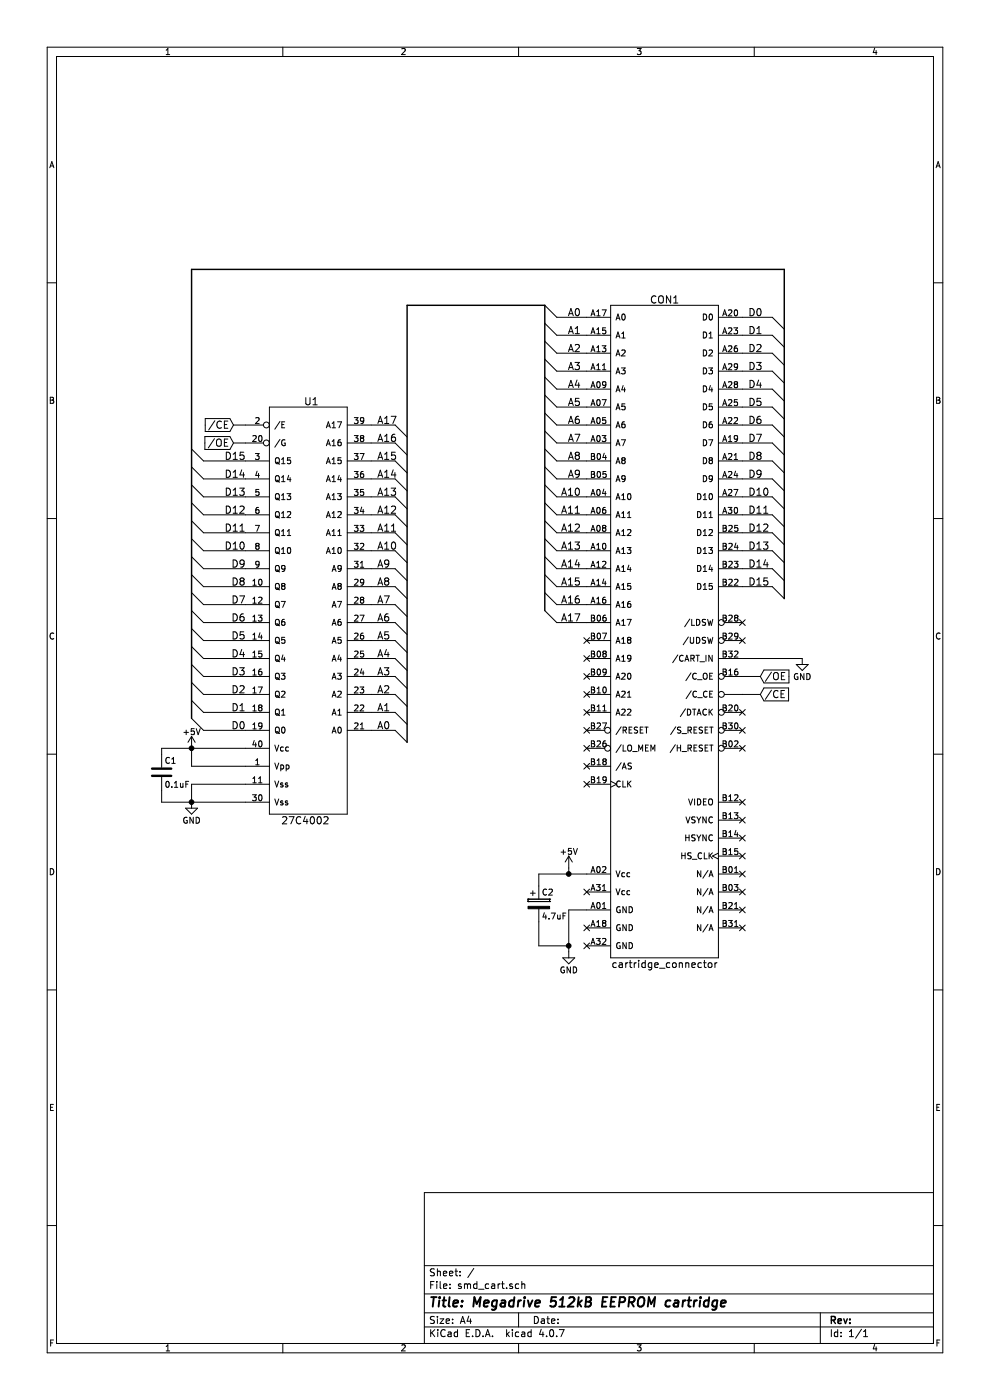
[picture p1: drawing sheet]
EESchema Schematic File Version 2
LIBS:power
LIBS:device
LIBS:transistors
LIBS:conn
LIBS:linear
LIBS:regul
LIBS:74xx
LIBS:cmos4000
LIBS:adc-dac
LIBS:memory
LIBS:xilinx
LIBS:microcontrollers
LIBS:dsp
LIBS:microchip
LIBS:analog_switches
LIBS:motorola
LIBS:texas
LIBS:intel
LIBS:audio
LIBS:interface
LIBS:digital-audio
LIBS:philips
LIBS:display
LIBS:cypress
LIBS:siliconi
LIBS:opto
LIBS:atmel
LIBS:contrib
LIBS:valves
LIBS:megadrive
LIBS:smd_cart-cache
EELAYER 25 0
EELAYER END
$Descr A4 8268 11693 portrait
encoding utf-8
Sheet 1 1
Title "Megadrive 512kB EEPROM cartridge"
Date ""
Rev ""
Comp ""
Comment1 ""
Comment2 ""
Comment3 ""
Comment4 ""
$EndDescr
Entry Wire Line
	3300 3550 3400 3650
Entry Wire Line
	3300 3700 3400 3800
Entry Wire Line
	3300 3850 3400 3950
Entry Wire Line
	3300 4000 3400 4100
Entry Wire Line
	3300 4150 3400 4250
Entry Wire Line
	3300 4300 3400 4400
Entry Wire Line
	3300 4450 3400 4550
Entry Wire Line
	3300 4600 3400 4700
Entry Wire Line
	3300 4750 3400 4850
Entry Wire Line
	3300 4900 3400 5000
Entry Wire Line
	3300 5050 3400 5150
Entry Wire Line
	3300 5200 3400 5300
Entry Wire Line
	3300 5350 3400 5450
Entry Wire Line
	3300 5500 3400 5600
Entry Wire Line
	3300 5650 3400 5750
Entry Wire Line
	3300 5800 3400 5900
Entry Wire Line
	3300 5950 3400 6050
Entry Wire Line
	3300 6100 3400 6200
Entry Wire Line
	4550 2550 4650 2650
Entry Wire Line
	4550 5100 4650 5200
Entry Wire Line
	4550 4950 4650 5050
Entry Wire Line
	4550 4800 4650 4900
Entry Wire Line
	4550 4650 4650 4750
Entry Wire Line
	4550 4500 4650 4600
Entry Wire Line
	4550 4350 4650 4450
Entry Wire Line
	4550 4200 4650 4300
Entry Wire Line
	4550 4050 4650 4150
Entry Wire Line
	4550 3900 4650 4000
Entry Wire Line
	4550 3750 4650 3850
Entry Wire Line
	4550 3600 4650 3700
Entry Wire Line
	4550 3450 4650 3550
Entry Wire Line
	4550 3300 4650 3400
Entry Wire Line
	4550 3150 4650 3250
Entry Wire Line
	4550 3000 4650 3100
Entry Wire Line
	4550 2850 4650 2950
Entry Wire Line
	4550 2700 4650 2800
Entry Wire Line
	6450 4900 6550 5000
Entry Wire Line
	6450 4750 6550 4850
Entry Wire Line
	6450 4600 6550 4700
Entry Wire Line
	6450 4450 6550 4550
Entry Wire Line
	6450 4300 6550 4400
Entry Wire Line
	6450 4150 6550 4250
Entry Wire Line
	6450 4000 6550 4100
Entry Wire Line
	6450 3850 6550 3950
Entry Wire Line
	6450 3700 6550 3800
Entry Wire Line
	6450 3550 6550 3650
Entry Wire Line
	6450 3400 6550 3500
Entry Wire Line
	6450 3250 6550 3350
Entry Wire Line
	6450 3100 6550 3200
Entry Wire Line
	6450 2950 6550 3050
Entry Wire Line
	6450 2800 6550 2900
Entry Wire Line
	6450 2650 6550 2750
Entry Wire Line
	1600 6000 1700 6100
Entry Wire Line
	1600 5850 1700 5950
Entry Wire Line
	1600 5700 1700 5800
Entry Wire Line
	1600 5550 1700 5650
Entry Wire Line
	1600 5400 1700 5500
Entry Wire Line
	1600 5250 1700 5350
Entry Wire Line
	1600 5100 1700 5200
Entry Wire Line
	1600 4950 1700 5050
Entry Wire Line
	1600 4800 1700 4900
Entry Wire Line
	1600 4650 1700 4750
Entry Wire Line
	1600 4500 1700 4600
Entry Wire Line
	1600 4350 1700 4450
Entry Wire Line
	1600 4200 1700 4300
Entry Wire Line
	1600 4050 1700 4150
Entry Wire Line
	1600 3900 1700 4000
Entry Wire Line
	1600 3750 1700 3850
NoConn ~ 4900 5350
NoConn ~ 4900 5500
NoConn ~ 4900 5650
NoConn ~ 4900 5800
NoConn ~ 4900 5950
$Comp
L GND #PWR01
U 1 1
P 4750 7950
F 0 "#PWR01" H 4750 7700 50  0001 C CNN
F 1 "GND" H 4750 7800 50  0000 C CNN
F 2 "" H 4750 7950 50  0001 C CNN
F 3 "" H 4750 7950 50  0001 C CNN
	1    4750 7950
	1    0    0    -1  
$EndComp
$Comp
L GND #PWR02
U 1 1
P 1600 6700
F 0 "#PWR02" H 1600 6450 50  0001 C CNN
F 1 "GND" H 1600 6550 50  0000 C CNN
F 2 "" H 1600 6700 50  0001 C CNN
F 3 "" H 1600 6700 50  0001 C CNN
	1    1600 6700
	1    0    0    -1  
$EndComp
$Comp
L +5V #PWR03
U 1 1
P 1600 6250
F 0 "#PWR03" H 1600 6100 50  0001 C CNN
F 1 "+5V" H 1600 6390 50  0000 C CNN
F 2 "" H 1600 6250 50  0001 C CNN
F 3 "" H 1600 6250 50  0001 C CNN
	1    1600 6250
	1    0    0    -1  
$EndComp
$Comp
L +5V #PWR04
U 1 1
P 4750 7250
F 0 "#PWR04" H 4750 7100 50  0001 C CNN
F 1 "+5V" H 4750 7390 50  0000 C CNN
F 2 "" H 4750 7250 50  0001 C CNN
F 3 "" H 4750 7250 50  0001 C CNN
	1    4750 7250
	1    0    0    -1  
$EndComp
$Comp
L CP C2
U 1 1
P 4500 7550
F 0 "C2" H 4525 7650 50  0000 L CNN
F 1 "4.7uF" H 4525 7450 50  0000 L CNN
F 2 "Capacitors_ThroughHole:CP_Radial_D4.0mm_P1.50mm" H 4538 7400 50  0001 C CNN
F 3 "" H 4500 7550 50  0001 C CNN
	1    4500 7550
	1    0    0    -1  
$EndComp
$Comp
L C C1
U 1 1
P 1350 6450
F 0 "C1" H 1375 6550 50  0000 L CNN
F 1 "0.1uF" H 1375 6350 50  0000 L CNN
F 2 "Capacitors_SMD:C_0805_HandSoldering" H 1388 6300 50  0001 C CNN
F 3 "" H 1350 6450 50  0001 C CNN
	1    1350 6450
	1    0    0    -1  
$EndComp
Text GLabel 6350 5650 2    60   Input ~ 0
/OE
Text GLabel 1950 3700 0    60   Input ~ 0
/OE
Wire Bus Line
	3400 2550 3400 6200
Wire Bus Line
	4550 2550 3400 2550
Wire Bus Line
	4550 2550 4550 5100
Wire Bus Line
	6550 2250 6550 5000
Wire Bus Line
	6550 2250 1600 2250
Wire Bus Line
	1600 2250 1600 6000
Wire Wire Line
	3100 3550 3300 3550
Wire Wire Line
	3100 3700 3300 3700
Wire Wire Line
	3100 3850 3300 3850
Wire Wire Line
	3100 4000 3300 4000
Wire Wire Line
	3100 4150 3300 4150
Wire Wire Line
	3100 4300 3300 4300
Wire Wire Line
	3100 4450 3300 4450
Wire Wire Line
	3100 4600 3300 4600
Wire Wire Line
	3100 4750 3300 4750
Wire Wire Line
	3100 4900 3300 4900
Wire Wire Line
	3100 5050 3300 5050
Wire Wire Line
	3100 5200 3300 5200
Wire Wire Line
	3100 5350 3300 5350
Wire Wire Line
	3100 5500 3300 5500
Wire Wire Line
	3100 5650 3300 5650
Wire Wire Line
	3100 5800 3300 5800
Wire Wire Line
	3100 5950 3300 5950
Wire Wire Line
	3100 6100 3300 6100
Wire Wire Line
	1700 6100 2050 6100
Wire Wire Line
	1700 5950 2050 5950
Wire Wire Line
	1700 5800 2050 5800
Wire Wire Line
	1700 5650 2050 5650
Wire Wire Line
	1700 5500 2050 5500
Wire Wire Line
	1700 5350 2050 5350
Wire Wire Line
	1700 5200 2050 5200
Wire Wire Line
	1700 5050 2050 5050
Wire Wire Line
	1700 4900 2050 4900
Wire Wire Line
	1700 4750 2050 4750
Wire Wire Line
	1700 4600 2050 4600
Wire Wire Line
	1700 4450 2050 4450
Wire Wire Line
	1700 4300 2050 4300
Wire Wire Line
	1700 4150 2050 4150
Wire Wire Line
	1700 4000 2050 4000
Wire Wire Line
	1700 3850 2050 3850
Wire Wire Line
	4650 5200 4900 5200
Wire Wire Line
	4650 5050 4900 5050
Wire Wire Line
	4650 4900 4900 4900
Wire Wire Line
	4650 4750 4900 4750
Wire Wire Line
	4650 4600 4900 4600
Wire Wire Line
	4650 4450 4900 4450
Wire Wire Line
	4650 4300 4900 4300
Wire Wire Line
	4650 4150 4900 4150
Wire Wire Line
	4650 4000 4900 4000
Wire Wire Line
	4650 3850 4900 3850
Wire Wire Line
	4650 3700 4900 3700
Wire Wire Line
	4650 3550 4900 3550
Wire Wire Line
	4650 3400 4900 3400
Wire Wire Line
	4650 3250 4900 3250
Wire Wire Line
	4650 3100 4900 3100
Wire Wire Line
	4650 2950 4900 2950
Wire Wire Line
	4650 2800 4900 2800
Wire Wire Line
	4650 2650 4900 2650
Wire Wire Line
	6200 2650 6450 2650
Wire Wire Line
	6200 2800 6450 2800
Wire Wire Line
	6200 2950 6450 2950
Wire Wire Line
	6200 3100 6450 3100
Wire Wire Line
	6200 3250 6450 3250
Wire Wire Line
	6200 3400 6450 3400
Wire Wire Line
	6200 3550 6450 3550
Wire Wire Line
	6200 3700 6450 3700
Wire Wire Line
	6200 3850 6450 3850
Wire Wire Line
	6200 4000 6450 4000
Wire Wire Line
	6200 4150 6450 4150
Wire Wire Line
	6200 4300 6450 4300
Wire Wire Line
	6200 4450 6450 4450
Wire Wire Line
	6200 4600 6450 4600
Wire Wire Line
	6200 4750 6450 4750
Wire Wire Line
	6200 4900 6450 4900
Wire Wire Line
	4750 7600 4750 7950
Wire Wire Line
	1600 6550 2050 6550
Wire Wire Line
	1600 6550 1600 6700
Wire Wire Line
	1600 6400 2050 6400
Wire Wire Line
	1600 6400 1600 6250
Wire Wire Line
	4500 7300 4900 7300
Wire Wire Line
	4900 7600 4750 7600
Connection ~ 1600 6250
Connection ~ 1600 6700
Wire Wire Line
	1350 6250 1350 6300
Wire Wire Line
	1350 6700 1350 6600
Wire Wire Line
	6200 5650 6350 5650
Wire Wire Line
	1950 3700 2050 3700
Text GLabel 6350 5800 2    60   Input ~ 0
/CE
Wire Wire Line
	6350 5800 6200 5800
Text GLabel 1950 3550 0    60   Input ~ 0
/CE
Wire Wire Line
	2050 3550 1950 3550
NoConn ~ 6200 5200
NoConn ~ 6200 5350
$Comp
L GND #PWR05
U 1 1
P 6700 5500
F 0 "#PWR05" H 6700 5250 50  0001 C CNN
F 1 "GND" H 6700 5350 50  0000 C CNN
F 2 "" H 6700 5500 50  0001 C CNN
F 3 "" H 6700 5500 50  0001 C CNN
	1    6700 5500
	1    0    0    -1  
$EndComp
Wire Wire Line
	6200 5500 6700 5500
NoConn ~ 6200 5950
NoConn ~ 6200 6100
NoConn ~ 6200 6250
NoConn ~ 6200 6700
NoConn ~ 6200 6850
NoConn ~ 6200 7000
NoConn ~ 6200 7150
NoConn ~ 6200 7300
NoConn ~ 6200 7450
NoConn ~ 6200 7600
NoConn ~ 6200 7750
NoConn ~ 4900 6100
NoConn ~ 4900 6250
NoConn ~ 4900 6400
NoConn ~ 4900 6550
Wire Wire Line
	4500 7400 4500 7300
Wire Wire Line
	4500 7700 4500 7900
Wire Wire Line
	1350 6250 2050 6250
Wire Wire Line
	1350 6700 2050 6700
Text Label 2050 3850 2    60   ~ 0
D15
Text Label 2050 4000 2    60   ~ 0
D14
Text Label 2050 4150 2    60   ~ 0
D13
Text Label 2050 4300 2    60   ~ 0
D12
Text Label 2050 4450 2    60   ~ 0
D11
Text Label 2050 4600 2    60   ~ 0
D10
Text Label 2050 4750 2    60   ~ 0
D9
Text Label 2050 4900 2    60   ~ 0
D8
Text Label 2050 5050 2    60   ~ 0
D7
Text Label 2050 5200 2    60   ~ 0
D6
Text Label 2050 5350 2    60   ~ 0
D5
Text Label 2050 5500 2    60   ~ 0
D4
Text Label 2050 5650 2    60   ~ 0
D3
Text Label 2050 5800 2    60   ~ 0
D2
Text Label 2050 5950 2    60   ~ 0
D1
Text Label 2050 6100 2    60   ~ 0
D0
Text Label 3150 6100 0    60   ~ 0
A0
Text Label 3150 5950 0    60   ~ 0
A1
Text Label 3150 5800 0    60   ~ 0
A2
Text Label 3150 5650 0    60   ~ 0
A3
Text Label 3150 5500 0    60   ~ 0
A4
Text Label 3150 5350 0    60   ~ 0
A5
Text Label 3150 5200 0    60   ~ 0
A6
Text Label 3150 5050 0    60   ~ 0
A7
Text Label 3150 4900 0    60   ~ 0
A8
Text Label 3150 4750 0    60   ~ 0
A9
Text Label 3150 4600 0    60   ~ 0
A10
Text Label 3150 4450 0    60   ~ 0
A11
Text Label 3150 4300 0    60   ~ 0
A12
Text Label 3150 4150 0    60   ~ 0
A13
Text Label 3150 4000 0    60   ~ 0
A14
Text Label 3150 3850 0    60   ~ 0
A15
Text Label 3150 3700 0    60   ~ 0
A16
Text Label 3150 3550 0    60   ~ 0
A17
Text Label 4850 5200 2    60   ~ 0
A17
Text Label 4850 5050 2    60   ~ 0
A16
Text Label 4850 4900 2    60   ~ 0
A15
Text Label 4850 4750 2    60   ~ 0
A14
Text Label 4850 4600 2    60   ~ 0
A13
Text Label 4850 4450 2    60   ~ 0
A12
Text Label 4850 4300 2    60   ~ 0
A11
Text Label 4850 4150 2    60   ~ 0
A10
Text Label 4850 4000 2    60   ~ 0
A9
Text Label 4850 3850 2    60   ~ 0
A8
Text Label 4850 3700 2    60   ~ 0
A7
Text Label 4850 3550 2    60   ~ 0
A6
Text Label 4850 3400 2    60   ~ 0
A5
Text Label 4850 3250 2    60   ~ 0
A4
Text Label 4850 3100 2    60   ~ 0
A3
Text Label 4850 2950 2    60   ~ 0
A2
Text Label 4850 2800 2    60   ~ 0
A1
Text Label 4850 2650 2    60   ~ 0
A0
Text Label 6250 4900 0    60   ~ 0
D15
Text Label 6250 4750 0    60   ~ 0
D14
Text Label 6250 4600 0    60   ~ 0
D13
Text Label 6250 4450 0    60   ~ 0
D12
Text Label 6250 4300 0    60   ~ 0
D11
Text Label 6250 4150 0    60   ~ 0
D10
Text Label 6250 4000 0    60   ~ 0
D9
Text Label 6250 3850 0    60   ~ 0
D8
Text Label 6250 3700 0    60   ~ 0
D7
Text Label 6250 3550 0    60   ~ 0
D6
Text Label 6250 3400 0    60   ~ 0
D5
Text Label 6250 3250 0    60   ~ 0
D4
Text Label 6250 3100 0    60   ~ 0
D3
Text Label 6250 2950 0    60   ~ 0
D2
Text Label 6250 2800 0    60   ~ 0
D1
Text Label 6250 2650 0    60   ~ 0
D0
$Comp
L cartridge_connector CON1
U 1 1
P 5550 3200
F 0 "CON1" H 5550 3900 60  0000 C CNN
F 1 "cartridge_connector" H 5550 -1650 60  0000 C CNN
F 2 "megadrive:md_cart_edge_conn" H 5550 4000 60  0000 C CNN
F 3 "" H 5550 3200 60  0000 C CNN
	1    5550 3200
	1    0    0    -1  
$EndComp
$Comp
L 27C4002 U1
U 1 1
P 2600 4600
F 0 "U1" H 2600 5850 60  0000 C CNN
F 1 "27C4002" H 2550 2350 60  0000 C CNN
F 2 "Housings_DIP:DIP-40_W15.24mm_Socket_LongPads" H 2600 4600 60  0001 C CNN
F 3 "" H 2600 4600 60  0000 C CNN
	1    2600 4600
	1    0    0    -1  
$EndComp
Wire Wire Line
	4750 7250 4750 7300
Connection ~ 4750 7300
Wire Wire Line
	4500 7900 4750 7900
Connection ~ 4750 7900
NoConn ~ 4900 7450
NoConn ~ 4900 7750
NoConn ~ 4900 7900
$EndSCHEMATC
